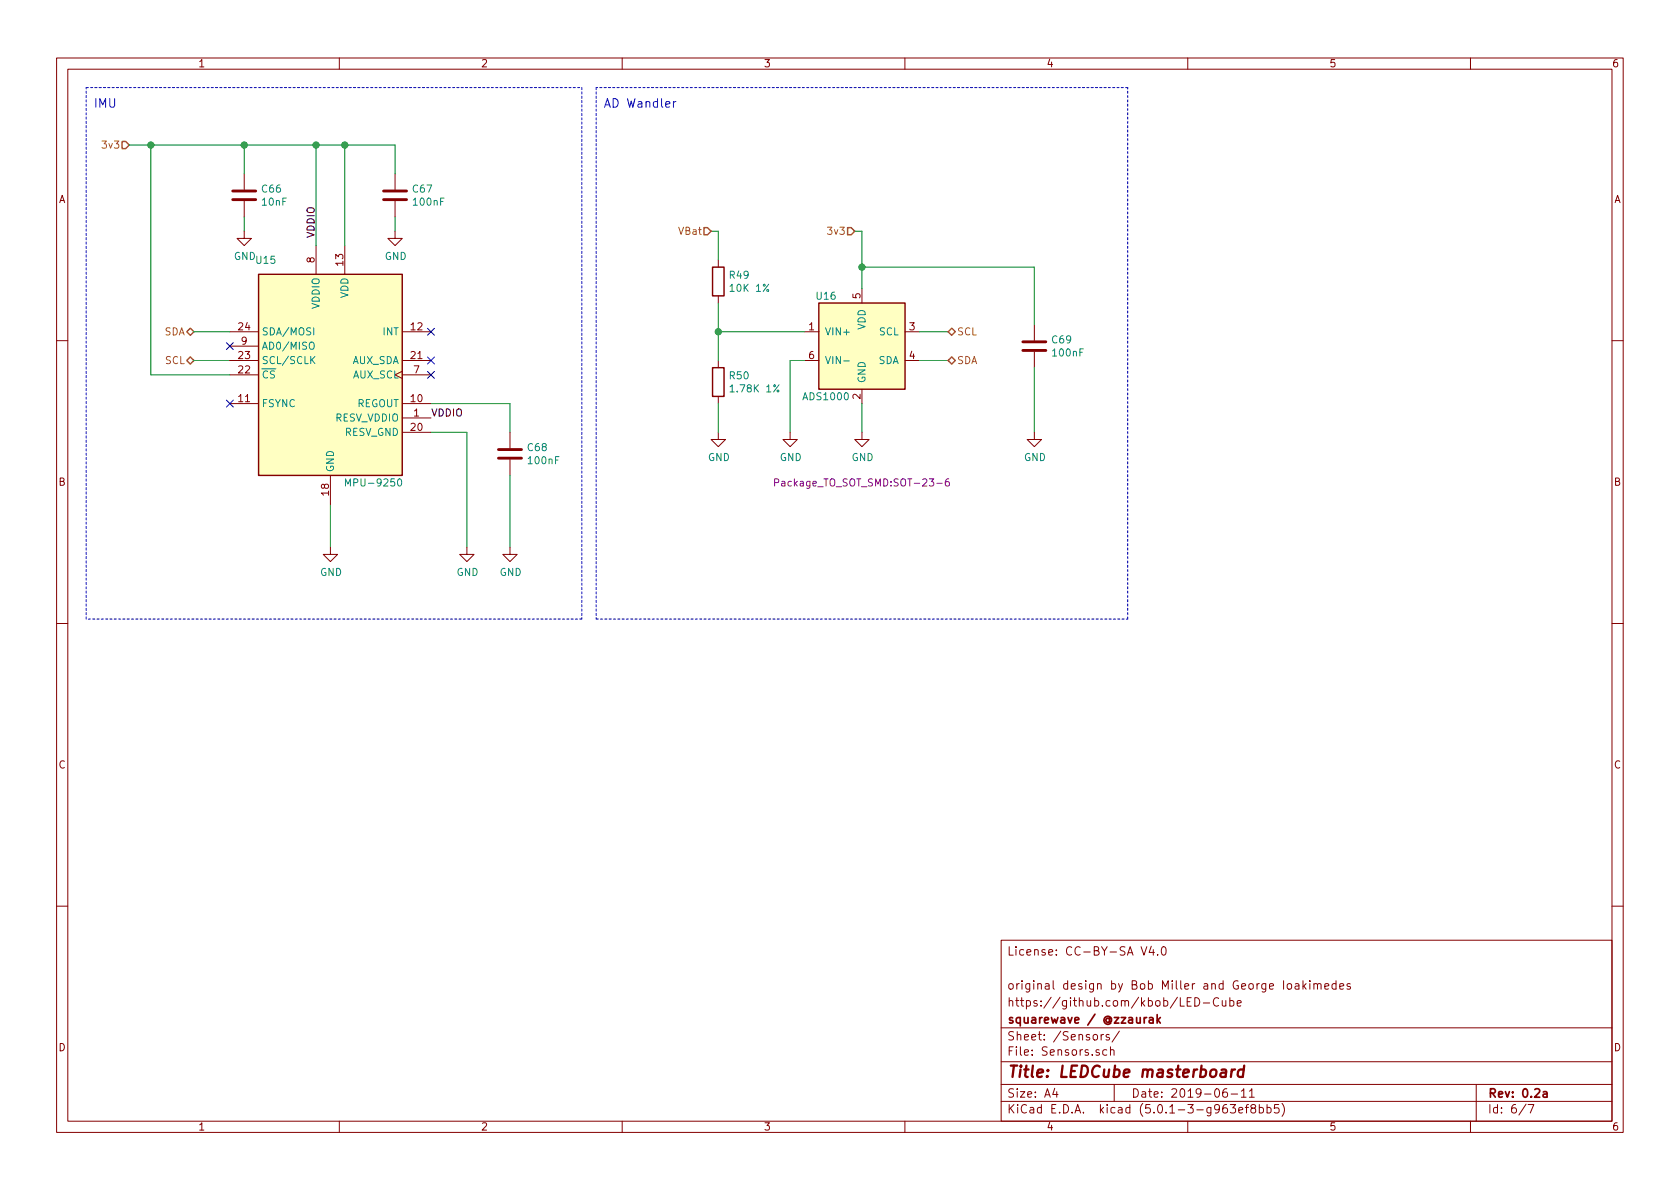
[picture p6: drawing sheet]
<svg xmlns="http://www.w3.org/2000/svg" width="297mm" height="210mm" viewBox="0 0 297 210" stroke-linecap="round" stroke-linejoin="round" font-family="sans-serif">
<g fill="none" stroke="#840000" stroke-width=".18">
<path d="M10 10.3h277v189.9h-277zM12 12.2h273v186.1h-273zM60 10.3v1.9M110 10.3v1.9M160 10.3v1.9M210 10.3v1.9M260 10.3v1.9M43.2 30.7v2.8M43.2 35.6v2.7M69.8 30.7v2.8M69.8 35.6v2.7M40.6 58.7h5.1"/>
<path d="M43.2 40.9v1.3h1.2l-1.2 1.2-1.3-1.2h1.3M55.9 43.4v5.1M61 43.4v5.1M69.8 40.9v1.3h1.3l-1.3 1.2-1.2-1.2h1.2M71.1 58.7h5.1M127 46v1.2M127 52.3v1.3M142.2 58.7h2.6M152.4 51v2.6M160 58.7h2.6M182.9 57.4v2.8M10 60.2h2"/>
<path d="M40.6 71.4h5.1M40.6 63.7h5.1M40.6 66.3h5.1M40.6 61.2h5.1M71.1 65.7l-1.3 .6 1.3 .6M71.1 73.9h5.1M71.1 71.4h5.1M71.1 76.4h5.1M71.1 63.7h5.1M71.1 66.3h5.1M90.2 76.4v2.8M127 76.4v1.3h1.3l-1.3 1.3-1.3-1.3h1.3"/>
<path d="M127 63.7v1.3M127 70.1v1.3M139.7 76.4v1.3h1.3l-1.3 1.3-1.3-1.3h1.3M142.2 63.7h2.6M152.4 76.4v1.3h1.3l-1.3 1.3-1.3-1.3h1.3M152.4 68.8v2.6M160 63.7h2.6M182.9 76.4v1.3h1.2l-1.2 1.3-1.3-1.3h1.3M182.9 62.2v2.8M285 60.2h2M58.4 96.8v1.2h1.3l-1.3 1.3-1.3-1.3h1.3M58.4 84.1v5"/>
<path d="M82.5 96.8v1.2h1.3l-1.3 1.3-1.2-1.3h1.2M90.2 96.8v1.2h1.2l-1.2 1.3-1.3-1.3h1.3M90.2 81.3v2.8M10 110.3h2M285 110.3h2M10 160.2h2M177 166.3h108v32h-108zM201.8 167.4l.5 1.5 .5-1.5M203.6 167.3l-.4 1.1h.9M203.9 167.9v1M204.7 168.8v.1M205.5 167.6l.3-.2a.94 .94 0 0 1 0 1.5 .82 .82 0 0 1-.3-1.3z"/>
<path d="M210.6 176.4h-.7v1.5h.7M211.3 176.4a.76 .76 0 0 1 .8 .8 .76 .76 0 0 1-.8 .7zM212.8 177.4h1.1M215.5 176.6a.7 .7 0 0 0-.9 .2 .7 .7 0 0 0 .1 .9 .55 .55 0 0 0 .8 .1M216.1 176.9l.1 .9 .3 .1 .2-.1M216.7 176.9v1M217.4 177l.5-.1 .3 .3-.1 .6-.2 .1-.5-.1M217.4 176.4v1.5M218.7 177.4l.8-.1-.1-.3-.5-.1-.2 .2 .1 .7h.6M227.7 174.1l.2-.2 .4 .2 .1 .5-.2 .2-.3 .1-.2-.1zM229 174h.6l.1 .9M229.7 174.3l-.5 .1a.29 .29 0 0 0-.3 .2 .29 .29 0 0 0 .3 .3l.5-.1"/>
<path d="M230.4 173.4v1.5M230.5 174.4l.4 .5M230.9 173.9l-.5 .6M231.6 173.4v.2M231.6 173.9v1M232.3 174.1l.2-.2 .4 .1v.9M232.3 173.9v1M232.9 174.1l.2-.2 .4 .1 .1 .9M234.2 174.4l.7-.1v-.3l-.5-.1-.2 .2 .1 .7h.6M236.2 174l-.4-.1-.3 .3 .1 .6 .2 .1 .4-.1M236.2 173.4v1.5M236.9 174.4l.7-.1-.1-.3-.4-.1-.2 .2v.7h.6"/>
<path d="M238.7 174a.37 .37 0 0 0-.5 .1v.3l.5 .1 .1 .1-.2 .3-.4-.1M285 160.2h2M60 198.3v1.9M110 198.3v1.9M160 198.3v1.9M177 194.8h108M177 191.8h108M177 187.8h108M177 181.8h108M186.5 192.5l-.4 1h1M186.8 193v1M194.7 182.9v1"/>
<path d="M195.1 182.9l-.4 .3M195.7 185.7l-.4-.1-.3 .3v.6l.3 .1 .4-.1M196.1 183l-.3-.1-.2 .2v.3l.5 .1v.3h-.5M196.3 185.7l.2-.1 .4 .1 .1 .9M196.3 185.1v1.5M197 191.8v3M197.9 182.3l-1.3 2M210 198.3v1.9M216.9 192.5a.62 .62 0 0 0-.7 .7l.1 .7 .2 .1 .5-.1v-.5l-.1-.2-.4-.1-.3 .3M217.5 195.3h1l-.5 .6 .4 .1v.7l-.2 .1-.7-.1M217.7 193.5h1.1M219 196.3l.7-.1v-.3l-.4-.1-.3 .2 .1 .7h.6"/>
<path d="M219.5 193l.4-.5v1.5M219.5 194h.8M220.2 195.8h.6M220.8 195.3l-.4 .1v.1v1.3M220.9 193l.4-.5v1.5M220.9 194h.9M221.5 196l-.3-.3v-.2a.48 .48 0 0 1 .7-.1l.1 .2-.1 .3-.6 .1a.48 .48 0 0 0-.1 .7l.3 .1 .4-.1 .1-.4-.3-.3M222.7 195.9l.4-.1 .3 .3-.1 .6-.2 .1-.4-.1M222.7 195.3v1.5M224 195.9l.5-.1 .2 .3v.6l-.2 .1-.5-.1M224 195.3v1.5M226.1 195.3h-.7l-.1 .7 .2-.1 .5 .1 .2 .2-.1 .5-.2 .1-.6-.1"/>
<path d="M226.7 195.1a1.71 1.71 0 0 1 0 2.3M260 198.3v1.9M261 191.8v6.5M269.8 195.2l-1.2 2M270.2 195.3h1l-.6 1.5"/>
</g>
<path d="M202.7 179.9l-.4 .3M204.6 179.4v1.5M205.2 179.9l-.6 .6M203.2 180h.6l.1 .9M203.9 180.3l-.5 .1-.2 .2v.2l.2 .1 .5-.1M204.7 180.4l.5 .5M272.9 193.1h.6v.9M273.5 193.4l-.5 .1-.2 .2 .1 .2 .1 .1 .5-.1" fill="none" stroke="#840000" stroke-width=".3"/>
<path d="M217.8 189.1l-.2 1.3M218.4 189.1a.54 .54 0 0 0-.6 .4M219.9 189.2a.68 .68 0 0 0-1 .3l-.1 .6 .2 .2 .2 .1 .6-.1M220 188.4l-.3 2" fill="none" stroke="#840000" stroke-width=".41"/>
<path d="M21.6 25h.6l.7 .6-.7 .7h-.6zM33 58.7l.7-.7 .6 .7-.6 .6zM124.5 40.3h.6l.6 .6-.6 .6h-.6zM149.9 40.3h.6l.6 .6-.6 .6h-.6zM167.6 58.7l.7-.7 .6 .7-.6 .6zM33.7 63.1l.6 .6-.6 .7-.7-.7zM168.3 63.1l.6 .6-.6 .7-.7-.7z" fill="none" stroke="#848400" stroke-width=".25"/>
<g fill="none" stroke="#008400" stroke-width=".18">
<path d="M22.9 25.6h46.9v5.1M26.7 25.6v40.7h13.9M43.2 25.6v5.1M43.2 38.3v2.6M55.9 25.6v17.8M61 25.6v17.8M69.8 38.3v2.6M34.3 58.7h6.3M125.7 40.9h1.3v5.1M127 58.7h15.2M127 53.6v10.1M151.1 40.9h1.3v10.1"/>
<path d="M152.4 47.2h30.5v10.2M162.6 58.7h5M34.3 63.7h6.3M76.2 76.4h6.3v20.4M76.2 71.4h14v5M127 71.4v5M142.2 63.7h-2.5v12.7M152.4 71.4v5M162.6 63.7h5M182.9 65v11.4M58.4 89.1v7.7M90.2 84.1v12.7"/>
</g>
<path d="M41.1 35.3h4.1M41.1 33.8h4.1M67.8 35.3h4.1M67.8 33.8h4.1M88.1 79.5h4.1M180.8 62h4.1M180.8 60.4h4.1M88.1 81h4.1" fill="none" stroke="#840000" stroke-width=".51"/>
<g fill="#ffffc2" stroke="#ffffc2" stroke-width=".18">
<path d="M45.7 48.5h25.4v35.6h-25.4z"/>
<path d="M144.8 53.6h15.2v15.2h-15.2z"/>
</g>
<path d="M45.7 48.5h25.4v35.6h-25.4zM126 47.2h2v5.1h-2zM144.8 53.6h15.2v15.2h-15.2zM126 65h2v5.1h-2z" fill="none" stroke="#840000" stroke-width=".25"/>
<path d="M55.5 58v1.2M54.8 60.7l.2-.2a.45 .45 0 0 1 .5 .4v.4l-.1 .4h-.5a.92 .92 0 0 1-.1-1zM55.1 63.6l.6 .7M55.7 63l-.8 .8M129.1 68.4l.4-.4v1.3M129.1 69.3h.7M149.2 63.8h1M61.1 85.9v-1.2l.4 .9 .5-.9v1.2M70.4 84.8l.2-.1a.67 .67 0 0 1 .4 .6 .67 .67 0 0 1-.4 .6l-.3-.4z" fill="none" stroke="#008484" stroke-width=".18"/>
<g fill="#008400" stroke="#008400" stroke-width=".25">
<circle cx="43.2" cy="25.6" r=".51"/>
<circle cx="55.9" cy="25.6" r=".51"/>
<circle cx="61" cy="25.6" r=".51"/>
<circle cx="26.7" cy="25.6" r=".51"/>
<circle cx="127" cy="58.7" r=".51"/>
<circle cx="152.4" cy="47.2" r=".51"/>
</g>
<path d="M75.6 58.1l1.2 1.2M76.8 58.1l-1.2 1.2M40 70.8l1.2 1.2M40 60.6l1.2 1.2M41.2 70.8l-1.2 1.2M41.2 60.6l-1.2 1.2M75.6 63.1l1.2 1.3M75.6 65.7l1.2 1.2M76.8 63.1l-1.2 1.3M76.8 65.7l-1.2 1.2" fill="none" stroke="#000084" stroke-width=".18"/>
<path d="M15.2 15.5h87.7M102.9 15.5v94M105.4 15.5v94M199.4 15.5h-94M15.2 109.5v-94M102.9 109.5h-87.7M105.4 109.5h94M199.4 109.5v-94" fill="none" stroke="#0000c2" stroke-width=".18" stroke-dasharray=".4 .4"/>
<path d="M137 85.3l.6-.1v-.4l-.6-.1v1.2M167.7 84.7h-.2a.79 .79 0 0 0-.1 1.2l.4-.1v-.5l-.4-.1-.3 .2" fill="none" stroke="#840084" stroke-width=".18"/>
<path d="M119.1 18v1M119.5 18l-.4 .2" fill="none" stroke="#0000c2" stroke-width=".18"/>
<text font-size="2.8" fill="#840000" x="178" y="190.5">Title: LEDCube masterboard</text>
<g font-size="2.1" fill="#0000c2">
<text x="16.5" y="19">IMU</text>
<text x="106.7" y="19">AD Wandler</text>
</g>
<g font-size="2.1" fill="#840000">
<text x="178" y="169">License: CC-BY-SA V4.0</text>
<text x="178" y="178">https://github.com/kbob/LED-Cube</text>
<text x="178" y="175">original design by Bob Miller and George Ioakimedes</text>
<text x="178" y="184">Sheet: /Sensors/</text>
<text x="178" y="181">squarewave / @zzaurak</text>
<text x="178" y="186.7">File: Sensors.sch</text>
<text x="178" y="196.9">KiCad E.D.A. kicad (5.0.1-3-g963ef8bb5)</text>
<text x="178" y="194.1">Size: A4</text>
<text x="200" y="194.1">Date: 2019-06-11</text>
<text x="263" y="194.1">Rev: 0.2a</text>
<text x="263" y="196.9">Id: 6/7</text>
</g>
<g font-size="1.8" fill="#840000">
<text x="35" y="11.9">1</text>
<text x="85" y="11.9">2</text>
<text x="135" y="11.9">3</text>
<text x="185" y="11.9">4</text>
<text x="235" y="11.9">5</text>
<text x="285" y="11.9">6</text>
<text x="10.4" y="35.9">A</text>
<text x="285.4" y="35.9">A</text>
<text x="55.6" y="46.5" transform="rotate(-90 55.6 46.5)">8</text>
<text x="60.7" y="46.9" transform="rotate(-90 60.7 46.9)">13</text>
<text x="152.1" y="52.8" transform="rotate(-90 152.1 52.8)">5</text>
<text x="42.2" y="58.4">24</text>
<text x="72.7" y="58.4">12</text>
<text x="143" y="58.4">1</text>
<text x="160.8" y="58.4">3</text>
<text x="42.2" y="63.5">23</text>
<text x="42.7" y="61">9</text>
<text x="72.7" y="63.5">21</text>
<text x="143" y="63.5">6</text>
<text x="160.8" y="63.5">4</text>
<text x="42.2" y="71.1">11</text>
<text x="42.2" y="66">22</text>
<text x="72.7" y="71.1">10</text>
<text x="73.2" y="66">7</text>
<text x="152.1" y="70.6" transform="rotate(-90 152.1 70.6)">2</text>
<text x="72.7" y="76.2">20</text>
<text x="73.2" y="73.7">1</text>
<text x="10.4" y="85.9">B</text>
<text x="58.2" y="87.6" transform="rotate(-90 58.2 87.6)">18</text>
<text x="285.4" y="85.9">B</text>
<text x="10.4" y="135.9">C</text>
<text x="285.4" y="135.9">C</text>
<text x="10.4" y="185.9">D</text>
<text x="285.4" y="185.9">D</text>
<text x="35" y="199.9">1</text>
<text x="85" y="199.9">2</text>
<text x="135" y="199.9">3</text>
<text x="185" y="199.9">4</text>
<text x="235" y="199.9">5</text>
<text x="285" y="199.9">6</text>
</g>
<g font-size="1.8" fill="#848400">
<text x="18.4" y="26.3">3v3</text>
<text x="120.2" y="41.5">VBat</text>
<text x="146.7" y="41.5">3v3</text>
<text x="29" y="59.3">SDA</text>
<text x="169.2" y="59.3">SCL</text>
<text x="29.2" y="64.4">SCL</text>
<text x="169.2" y="64.4">SDA</text>
</g>
<g font-size="1.8" fill="#008484">
<text x="46.4" y="34.1">C66</text>
<text x="73.1" y="34.1">C67</text>
<text x="46.4" y="36.4">10nF</text>
<text x="73.2" y="36.4">100nF</text>
<text x="41.4" y="46">GND</text>
<text x="45.4" y="46.7">U15</text>
<text x="68" y="46">GND</text>
<text x="61.6" y="52.8" transform="rotate(-90 61.6 52.8)">VDD</text>
<text x="129.1" y="49.3">R49</text>
<text x="129.4" y="51.6">10K 1%</text>
<text x="144.4" y="53">U16</text>
<text x="46.2" y="59.3">SDA/MOSI</text>
<text x="56.5" y="54.6" transform="rotate(-90 56.5 54.6)">VDDIO</text>
<text x="67.8" y="59.3">INT</text>
<text x="145.8" y="59.3">VIN+</text>
<text x="153" y="58.3" transform="rotate(-90 153 58.3)">VDD</text>
<text x="155.5" y="59.3">SCL</text>
<text x="46.2" y="64.4">SCL/SCLK</text>
<text x="46.2" y="61.8">AD0/MISO</text>
<text x="62.2" y="64.4">AUX_SDA</text>
<text x="145.8" y="64.4">VIN-</text>
<text x="155.3" y="64.4">SDA</text>
<text x="186.1" y="60.7">C69</text>
<text x="186.3" y="63">100nF</text>
<text x="46.2" y="66.9">CS</text>
<text x="62.4" y="66.9">AUX_SCL</text>
<text x="129.1" y="67.1">R50</text>
<text x="129.5" y="69.4">1.78K 1%</text>
<text x="142.2" y="70.8">ADS1000</text>
<text x="153" y="67.8" transform="rotate(-90 153 67.8)">GND</text>
<text x="46.2" y="72">FSYNC</text>
<text x="59.2" y="74.5">RESV_VDDIO</text>
<text x="60.9" y="77.1">RESV_GND</text>
<text x="63" y="72">REGOUT</text>
<text x="59.1" y="83.6" transform="rotate(-90 59.1 83.6)">GND</text>
<text x="93.4" y="79.8">C68</text>
<text x="93.5" y="82.1">100nF</text>
<text x="125.2" y="81.5">GND</text>
<text x="137.9" y="81.5">GND</text>
<text x="150.6" y="81.5">GND</text>
<text x="181.1" y="81.5">GND</text>
<text x="61.8" y="86">MPU-9250</text>
<text x="56.6" y="101.8">GND</text>
<text x="80.7" y="101.8">GND</text>
<text x="88.3" y="101.8">GND</text>
</g>
<g font-size="1.8">
<text x="55.6" y="42.2" transform="rotate(-90 55.6 42.2)">VDDIO</text>
<text x="76.2" y="73.7">VDDIO</text>
</g>
<text font-size="1.8" fill="#840084" x="138.2" y="86">Package_TO_SOT_SMD:SOT-23-6</text>
</svg>
